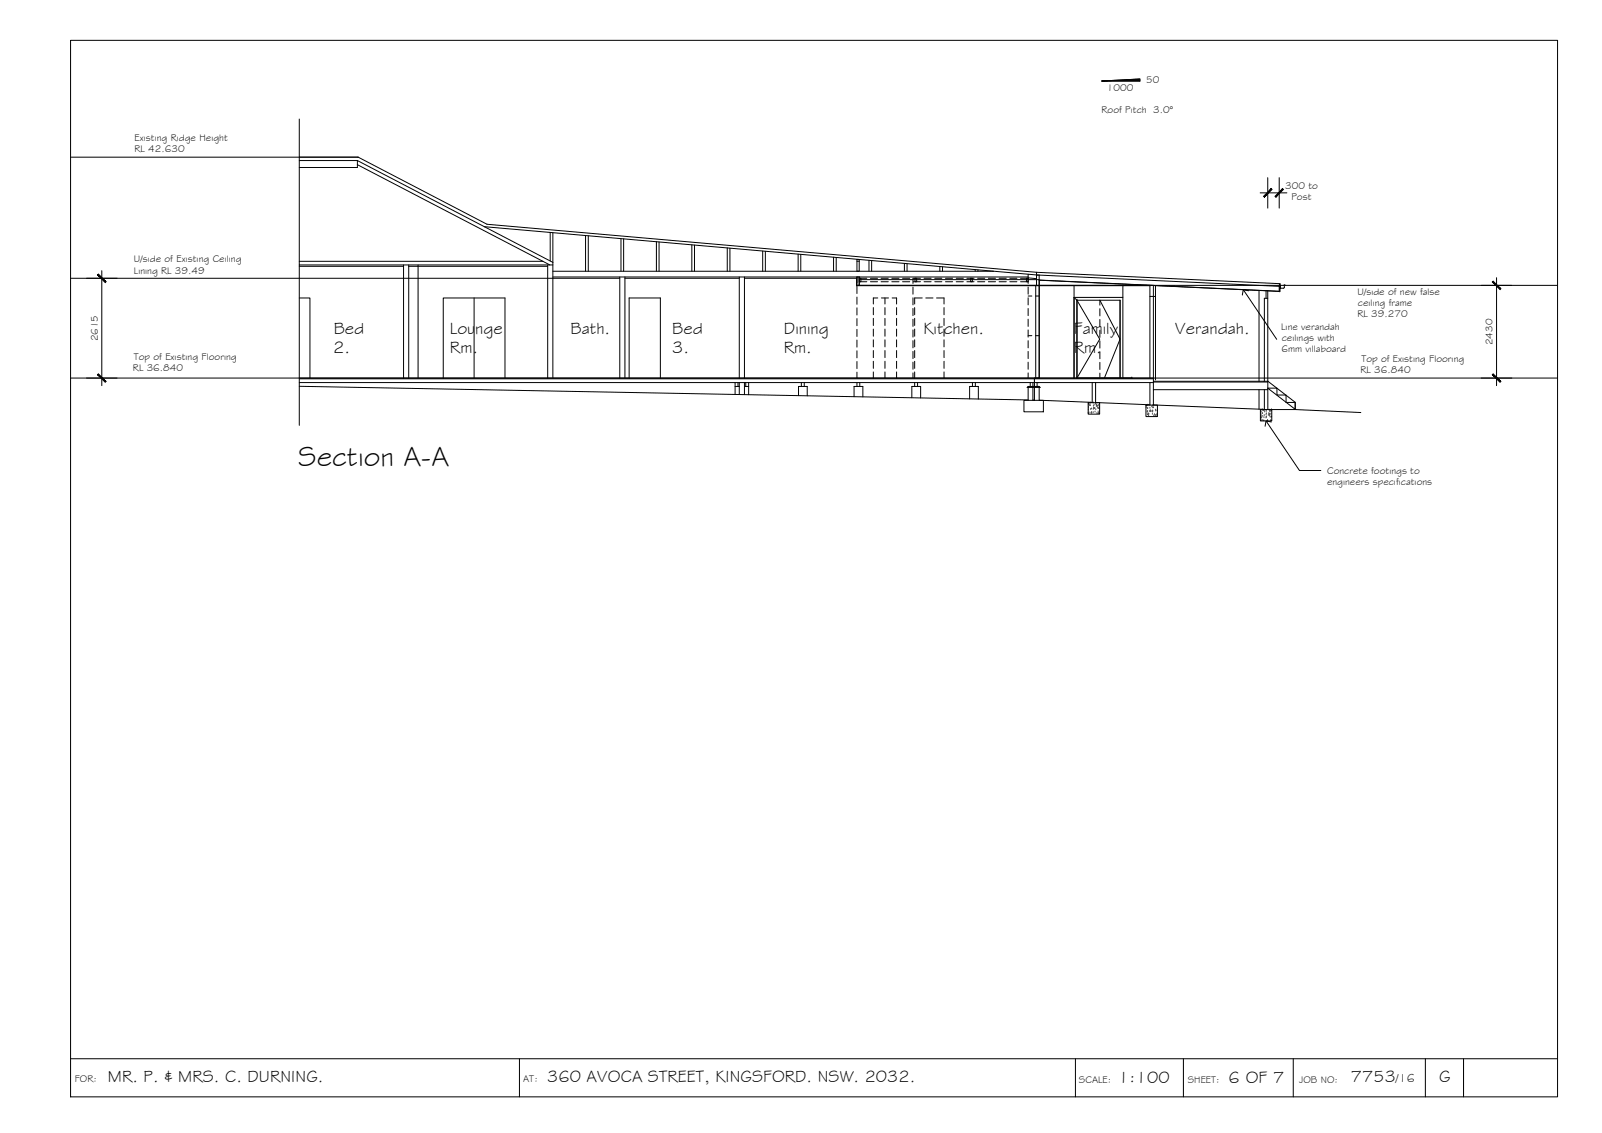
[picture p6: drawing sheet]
<svg xmlns="http://www.w3.org/2000/svg" width="420mm" height="297mm" viewBox="0 0 420 297" stroke-linecap="round" stroke-linejoin="round" font-family="sans-serif">
<!-- layer: CEILING-FLOOR LINES -->
<path d="M18.5 41.2h75.4M18.5 73h126.5M224.8 74.8h183.7M18.5 99.1h390" fill="none" stroke="#000" stroke-width=".26"/>
<!-- layer: BORDER -->
<path d="M18.5 10.6h390v277h-390zM18.5 277.6h390M136.2 277.6v10M282.1 277.6v10M310.4 277.6v10M339.2 277.6v10M373.8 277.6v10M383.8 277.6v10" fill="none" stroke="#000" stroke-width=".26"/>
<!-- layer: TEXT -->
<path d="M288.9 21.2l10-.5v.5z" fill="#000" stroke="#000" stroke-width=".26"/>
<path d="M288.9 21.2l10-.5v.5zM340.8 123.4h5.6" fill="none" stroke="#000" stroke-width=".26"/>
<!-- layer: DIMENSION -->
<path d="M330.5 50.6h7M332.5 46.6v8M335.5 46.6v8M22.7 73h8M26.7 71v30.1M388.5 74.8h8M392.5 72.8v28.3M22.7 99.1h8M388.5 99.1h8" fill="none" stroke="#000" stroke-width=".26"/>
<!-- layer: 0 -->
<g fill="#000" stroke="#000" stroke-width=".26">
<path d="M333.4 49.5l-1.8 2.2 2-2zM333.4 49.5l-1.8 2.2-.2-.2z"/>
<path d="M336.4 49.5l-2 2 .2 .2zM336.4 49.5l.2 .2-2 2z"/>
<path d="M25.6 72.1l2 2 .2-.2zM25.6 72.1l.2-.2 2 2z"/>
<path d="M391.4 73.9l2 2 .2-.2zM391.4 73.9l.2-.2 2 2z"/>
<path d="M25.6 98.2l2.2 1.8-2-2zM25.6 98.2l2.2 1.8-.2 .2z"/>
<path d="M391.6 98l-.2 .2 2.2 1.8zM391.4 98.2l2.2 1.8-.2 .2z"/>
</g>
<!-- layer: EXISTING -->
<g fill="none" stroke="#000" stroke-width=".26">
<path d="M78.5 41.2h15.4l33.8 17.6 144.2 12.6M78.5 42.1h15.2M93.7 42.1v1.8h-15.2M93.7 43.2l50.5 26.3M93.7 42.1l51.3 26.7M127 59.4l144.9 12.7M78.5 78.1h2.8v21M78.5 69.8h27.3M78.5 69.5h66.5M78.5 68.5h63.9M105.8 69.5v29.6M107.2 69.8h36.4"/>
<path d="M107.2 69.5v29.6M109.7 69.5v29.6M124.3 78.1v21M143.6 69.5v29.6M144.3 60.9v7.5M145 61v38.1M145 73h17.5M145 72.6h124.6M145 71.1h115.6M153.6 61.8v9.3M154.3 61.8v9.3M162.5 72.6v26.5"/>
<path d="M162.9 62.6v8.5M163.6 62.6v8.5M163.9 72.6v26.5M163.9 73h30M172.2 63.4v7.7M172.9 63.4v7.7M181.4 64.2v6.9M182.1 64.3v6.8M190.7 65v6.1M191.4 65.1v6M193.9 72.6v26.5M195.2 72.6v26.5"/>
<path d="M195.2 73h29.6M200 65.8v5.3M200.7 65.9v5.2M209.3 66.6v4.5M210 66.7v4.4M218.6 67.4v3.7M219.3 67.5v3.6M224.8 72.6v1.5M224.8 75.1v1.9M224.8 77.9v1.9M225.3 72.6v2.2h-.5M225.3 73h.5v.9h-.5z"/>
<path d="M225.3 73h2M225.3 73.9h2M227.9 68.3v2.8M228.3 73h1.9M228.3 73.9h1.9M228.6 68.3v2.8M230.2 78.1h-1.1v1.6M231.1 73h1.9M231.1 73.9h1.9M231.2 78.1h1.8M232.1 78.1v1.6M233.9 73h1.9"/>
<path d="M233.9 73.9h1.9M234 78.1h1.1v1.6M236.7 73h1.9M236.7 73.9h1.9M237.2 69.1v2M237.9 69.1v2M239.4 73v1.3M239.4 75.3v1.8M239.4 78.1v1.8M239.5 73h1.9M239.5 73.9h1.9M240 73h.4v.9h-.4z"/>
<path d="M241.9 78.1h-2v1.6M242.3 73h1.9M242.3 73.9h1.9M242.8 78.1h1.9M245.2 73h1.8M245.2 73.9h1.8M245.6 78.1h2v1.6M246.5 69.9v1.2M247.2 69.9v1.2M248 73h1.8M248 73.9h1.8M250.8 73h1.9"/>
<path d="M250.8 73.9h1.9M253.6 73h1.9M253.6 73.9h1.9M254.6 73h.4v.9h-.4zM255.8 70.7v.4M256.4 73h1.9M256.4 73.9h1.9M256.5 70.8v.3M259.2 73h1.9M259.2 73.9h1.9M262 73h1.9M262 73.9h1.9"/>
<path d="M264.8 73h1.9M264.8 73.9h1.9M267.7 73h1.9M267.7 73.9h1.9M269.2 73h.4v.9h-.4zM269.6 71.9v2.4M269.6 75.3v1.8M269.6 78.1v1.8M269.6 72.8l2.3 .3M269.6 77.6h1M271.6 77.6h.9M272.5 73.5v1.3"/>
<path d="M272.5 74.9v24.2M78.5 99.1h192.8v2.2M78.5 99.3h192.8M116.3 99.1v-21h16.1v21M165 99.1v-21h8.2v21M224.8 80.7v1.9M224.8 83.5v1.9M224.8 86.3v1.9M224.8 89.1v1.9M224.8 92v1.8M224.8 94.8v1.8M224.8 97.6v1.5"/>
<path d="M229.1 80.6v1.9M229.1 83.5v1.8M229.1 86.3v1.9M229.1 89.1v1.8M229.1 91.9v1.9M229.1 94.7v1.9M229.1 97.5v1.6M232.1 80.6v1.9M232.1 83.5v1.8M232.1 86.3v1.9M232.1 89.1v1.8M232.1 91.9v1.9"/>
<path d="M232.1 94.7v1.9M232.1 97.5v1.6M235.1 80.6v1.9M235.1 83.5v1.8M235.1 86.3v1.9M235.1 89.1v1.8M235.1 91.9v1.9M235.1 94.7v1.9M235.1 97.5v1.6M239.4 80.9v1.9M239.4 83.7v1.9M239.4 86.5v1.9"/>
<path d="M239.4 89.3v1.9M239.4 92.1v1.9M239.4 94.9v1.9M239.4 97.8v1.3M239.9 80.6v1.9M239.9 83.5v1.8M239.9 86.3v1.9M239.9 89.1v1.8M239.9 91.9v1.9M239.9 94.7v1.9M239.9 97.5v1.6M247.6 80.6v1.9"/>
<path d="M247.6 83.5v1.8M247.6 86.3v1.9M247.6 89.1v1.8M247.6 91.9v1.9M247.6 94.7v1.9M247.6 97.5v1.6M269.6 80.9v1.9M269.6 83.7v1.9M269.6 86.5v1.9M269.6 89.3v1.9M269.6 92.1v1.9M269.6 94.9v1.9"/>
<path d="M269.6 97.8v1.3M269.6 88h1M271.6 88h.9M78.5 100.3h192.8M192.8 100.3v3.1M192.8 101.3h1.1M193.6 100.3v1M193.9 100.3v3.1M195.2 100.3v3.2M195.2 101.3h1.1M195.6 100.3v1M196.3 100.3v3.2"/>
<path d="M209.4 103.7v-2.4h2.3v2.5M210.2 100.3v1M210.9 100.3v1M224 104v-2.7h2.3v2.7M224.8 100.3v1M225.5 100.3v1M239.1 104.3v-3h2.4v3M239.9 100.3v1M240.7 100.3v1M254.3 104.6v-3.3h2.3v3.3M255 100.3v1M255.8 100.3v1"/>
<path d="M268.5 105h5.1v3h-5.1zM269.6 101.6v3.4M270.2 100.3v1M270.9 100.3v1M270.9 101.6v3.4M271.3 101.6v3.4M272.5 101.6v3.4"/>
</g>
<!-- layer: GRDLEV -->
<path d="M78.5 101.3l191.1 3.6M270.9 104.9h.4M272.5 104.9l14 .6M287.3 105.5l14.3 .6M302.5 106.2l29.1 1.1M332.5 107.4h7.2l17.2 .8" fill="none" stroke="#000" stroke-width=".26"/>
<!-- layer: NEWWORK -->
<g fill="none" stroke="#000" stroke-width=".26">
<path d="M224.6 73v1.9h77M224.8 68h.5v3.1h-.5zM224.8 74.8h77.7v31.4M224.8 68.5h.5M225.3 73.3h46.6v-1.9l63.8 3v2.1h-.2v-1.8h.2v.9l1.1-.1 .2-.7h-.3M225.3 74.8v-2.2h-.5v2.3M271.6 74.9v24.2h.9v-24.2M271.9 72.1l63.6 3M271.9 72.1h.6v2.7M272.5 73.3h-.6v1.5M281.7 74.8v24.3M282.5 78.7h.1"/>
<path d="M294.5 74.8v24.3M294.5 78h-12.8l.8 .7M301.6 74.8v24.3M301.6 77.7h1.5M330.2 76.2v23.8M332 78.2v-2h.5v31.2M332 76.2l-59.5-2.8 63 3M332.5 78.2h-.9v21.8M271.3 99.1h31.2M271.3 99.3h31.2M282.5 99.1v-20.4h11.3v20.4M282.5 99.1h.1"/>
<path d="M296.8 99.1h.1M302.5 100h30M332.5 99.9l7.2 5.6v1.8l-7.2-5.5h2.4v1.8h2.4v1.9h2.4v1.9M269.6 101.3h2.9l.3 .3h-3.4zM272 100.3v1M285.4 105.6h3v3h-3zM286.5 100.3v5.3M287.3 100.3v5.3M300.6 106.2h3v3h-3zM301.6 100.3v5.9M302.5 100.3h-31.2v1M302.5 100.2h30"/>
<path d="M302.5 102.2h30M330.2 102.2v5.1M330.6 107.4h3v3h-3zM331.6 102.2v5.2"/>
</g>
<!-- layer: INSULCLAD -->
<path d="M303.1 74.8v24.8" fill="none" stroke="#000" stroke-width=".26"/>
<!-- layer: HATCH -->
<g fill="none" stroke="#545454" stroke-width=".26">
<path d="M285.4 108.3h.1M285.4 105.9h.2zM285.5 107.5h.1M285.5 106.7h.1M285.5 107h.1M285.5 105.8h.1M285.6 108.2h.1M285.8 106.2h.1M285.9 106.1l-.1 .2zM286 105.7h.1M286 107.4h.1M286.2 108.2h.1"/>
<path d="M286.3 107.2h.1M286.3 108.2v-.2l-.2 .2h.2M286.3 108.3h.1M286.7 108.2h.1M286.7 107.3h.1M286.8 106.5h.1M286.8 107.1h.1M286.8 105.7h.1M286.9 107.1h.1M286.9 106.2h.1M286.9 106.9h.2v.2zM287.2 108h.1"/>
<path d="M287.3 106h.1M287.3 105.8h.1M287.4 107.4h.1M287.5 106.4l.2-.2v.2zM287.6 106.1h.1M287.7 108.4h.1M287.7 106.3l-.1 .1 .1-.1M287.9 107h.1M288 108h.1M288.1 107.1h.1M288.1 106.3h.1M288.1 108.2l-.1 .2z"/>
<path d="M288.1 108.4h.1M288.2 107.1h.1M288.3 106.9h.1M300.6 106.9h.1M300.9 106.3h.1M300.9 108h.1M301 108.7h.1M301 107.1h.1M301 107.9h.1M301.1 106.2h.1M301.2 108.9h.1M301.3 109h.1"/>
<path d="M301.3 108.3v.3l-.2-.1zM301.5 107.8l.2-.1zM301.6 107.8h.1M301.6 107h.1M301.8 107.7h.1M301.9 107.9h.1M302.1 106.7h.1M302.2 108.6h.1M302.2 106.4h.1M302.3 107.8h.1M302.3 108h.1M302.3 106.9h.1"/>
<path d="M302.3 107.6l-.1 .1zM302.5 106.9h.1M302.6 109h.1M302.8 108.7h.1M302.9 109.1h.1M303.1 107.5h.1M303.1 108.8l.1-.1zM303.1 107.8h.1M303.5 108.6h.1M303.5 107.7h.1M330.7 109.8h.1M330.7 107.6h.1"/>
<path d="M330.8 108.9h.1M330.8 110v.3h-.2zM330.8 109.4l.1-.1zM330.8 108.1h.1M330.8 109.2h.1M331.1 110.2h.1M331.1 107.4h.1M331.1 108.2l-.1 .2zM331.2 109.1h.1M331.2 107.7h.1M331.4 107.6l.1-.1zM331.5 110.1v.2h-.1z"/>
<path d="M331.5 109.5h.1M331.6 108.9h.1M331.7 108h.1M332 109.6h.1M332 108.7h.1M332.1 107.9h.1M332.1 107.6h.1M332.1 109.4h.1M332.1 109.3h.1M332.2 108.5h.1M332.4 110.3h.1M332.5 110.4h.1"/>
<path d="M332.7 108.9h.1M332.8 108.4h.1M332.8 107.5h.1M332.9 108.6l.2-.1zM332.9 109h.1M332.9 108.4l-.1 .1zM333.1 109.3h.1M333.1 107.6v.2h-.2zM333.2 107.8h.1M333.2 110.4h.1M333.3 110.3h.1M333.3 109.4h.1"/>
<path d="M333.3 108.6h.1M333.4 107.7h.1M333.5 107.4h.1M333.5 109.3h.1"/>
</g>
<!-- layer: DOORS -->
<path d="M293.8 78.7v20.4M282.5 99.1v-20.4l5.9 10.2-5.9 10.2h14.3M288.5 80v-1.3l5.3 10.2-4.1 10.2M288.5 80.9v1.9M288.5 83.7v1.9M288.5 86.6v1.8M288.5 89.4v1.9M288.5 92.2v1.9M288.5 95v1.9M288.5 97.8v1.3" fill="none" stroke="#000" stroke-width=".26"/>
<!-- layer: 0.13 -->
<path d="M78.5 31.2v80.3" fill="none" stroke="#000" stroke-width=".26"/>
<!-- layer: 0 -->
<path d="M326.1 76l8.7 13M327.5 76.2l-1.4-.2-.3 1.4M332 110.4l8.8 13M333.4 110.6l-1.4-.2-.2 1.4" fill="none" stroke="#000" stroke-width=".26"/>
<text font-size="7.5" x="78.2" y="122.1">Section A-A</text>
<g font-size="4.5">
<text x="87.5" y="87.5">Bed</text>
<text x="118" y="87.5">Lounge</text>
<text x="149.6" y="87.5">Bath.</text>
<text x="176.3" y="87.5">Bed</text>
<text x="205.6" y="87.5">Dining</text>
<text x="242.2" y="87.5">Kitchen.</text>
<text x="281.6" y="87.5">Family</text>
<text x="308.1" y="87.5">Verandah.</text>
<text x="87.4" y="92.5">2.</text>
<text x="118" y="92.5">Rm.</text>
<text x="176.3" y="92.5">3.</text>
<text x="205.6" y="92.5">Rm.</text>
<text x="281.6" y="92.5">Rm.</text>
<text x="28.3" y="283.6">MR. P. &amp; MRS. C. DURNING.</text>
<text x="143.5" y="283.6">360 AVOCA STREET, KINGSFORD. NSW. 2032.</text>
<text x="293.3" y="283.9">1:100</text>
<text x="322.2" y="283.9">6 OF 7</text>
<text x="354.3" y="283.8">7753</text>
<text x="377.4" y="283.8">G</text>
</g>
<text font-size="3.2" x="366.1" y="283.8">/16</text>
<g font-size="2.6">
<text x="290.3" y="23.8">1000</text>
<text x="300.6" y="21.8">50</text>
<text x="288.9" y="29.6">Roof Pitch 3.0°</text>
<text x="35.3" y="39.8">RL 42.630</text>
<text x="35.3" y="36.9">Existing Ridge Height</text>
<text x="337.1" y="49.5">300 to</text>
<text x="338.7" y="52.4">Post</text>
<text x="35.1" y="68.8">U/side of Existing Ceiling</text>
<text x="35.1" y="71.7">Lining RL 39.49</text>
<text x="356" y="77.3">U/side of new false</text>
<text x="356" y="83.2">RL 39.270</text>
<text x="356.2" y="80.3">ceiling frame</text>
<text x="25.6" y="89.5" transform="rotate(-90 25.6 89.5)">2615</text>
<text x="336" y="86.6">Line verandah</text>
<text x="336.2" y="89.5">ceilings with</text>
<text x="35.1" y="94.4">Top of Existing Flooring</text>
<text x="336.1" y="92.4">6mm villaboard</text>
<text x="357" y="94.8">Top of Existing Flooring</text>
<text x="391.4" y="90.5" transform="rotate(-90 391.4 90.5)">2430</text>
<text x="34.9" y="97.4">RL 36.840</text>
<text x="356.8" y="97.8">RL 36.840</text>
<text x="348.1" y="124.3">Concrete footings to</text>
<text x="348.1" y="127.2">engineers specifications</text>
<text x="19.6" y="283.8">FOR:</text>
<text x="137.2" y="283.6">AT:</text>
<text x="283" y="283.9">SCALE:</text>
<text x="311.5" y="283.9">SHEET:</text>
<text x="340.7" y="283.9">JOB NO:</text>
</g>
</svg>
